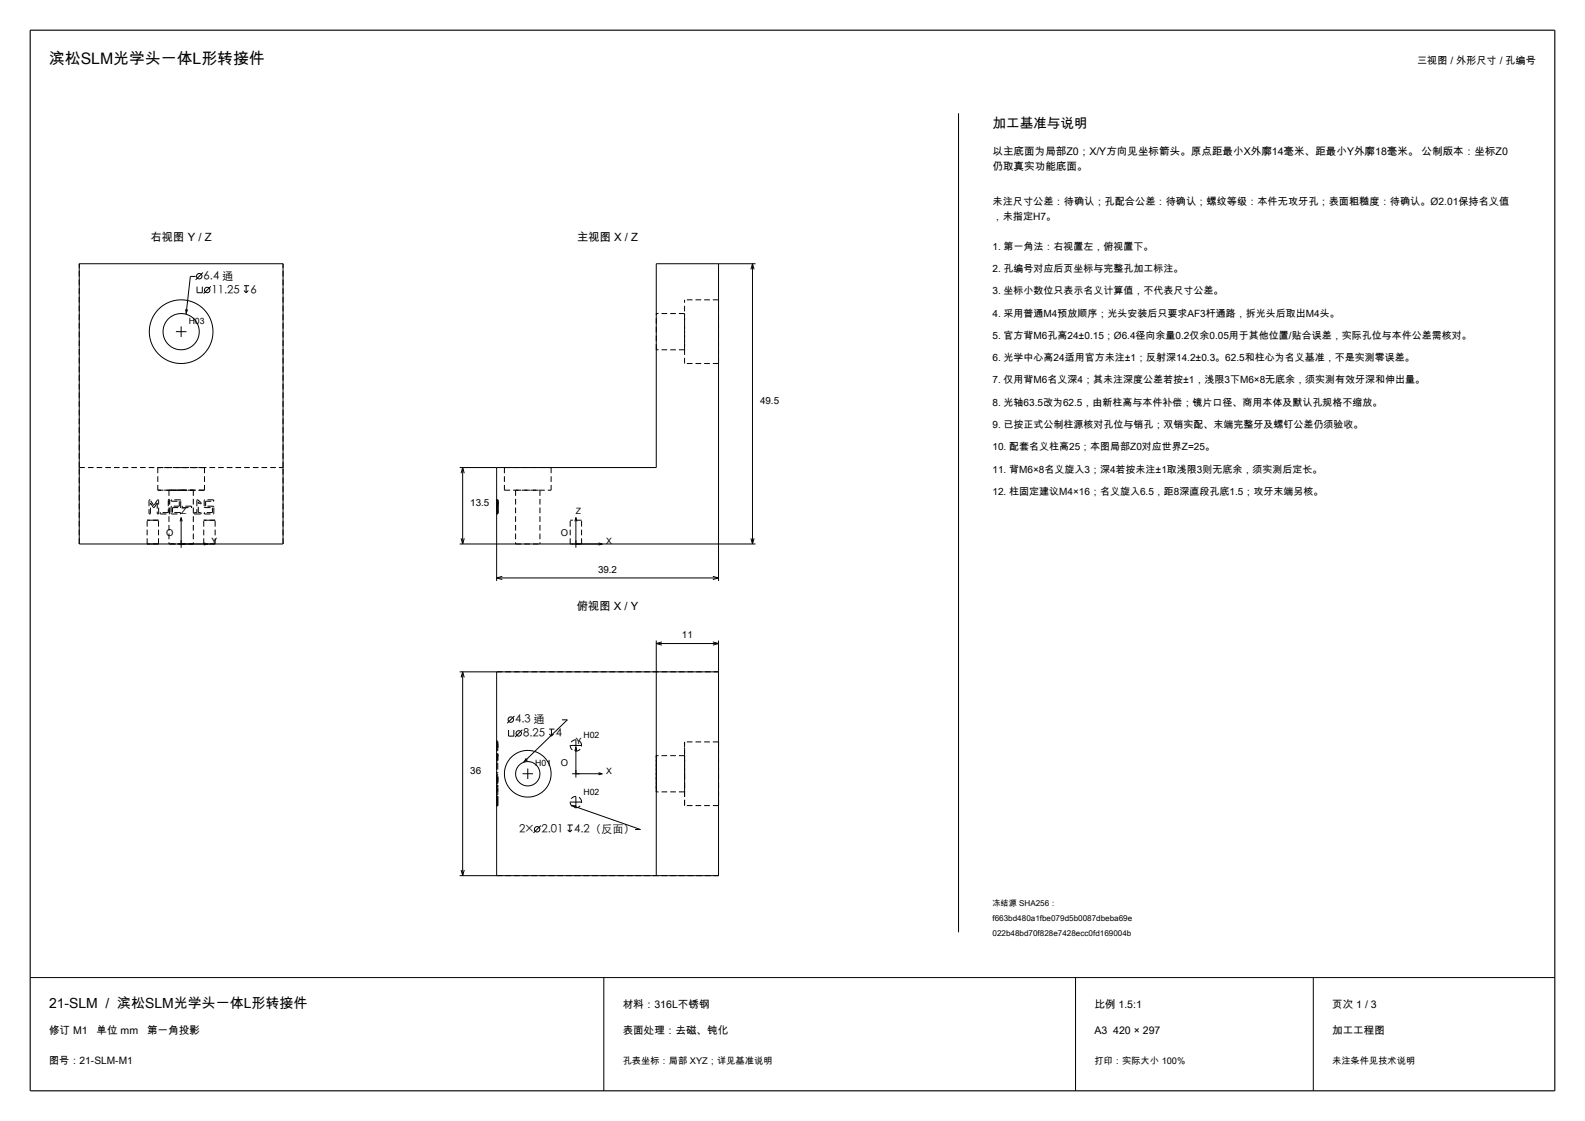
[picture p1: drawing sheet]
<svg xmlns="http://www.w3.org/2000/svg" width="420mm" height="297mm" viewBox="0 0 420 297" stroke-linecap="round" stroke-linejoin="round" font-family="sans-serif">
<path d="M8 8h404v281h-404z" fill="none" stroke="#000" stroke-width=".3"/>
<g fill="none" stroke="#000" stroke-width=".26">
<path d="M254 30v217M21 69.9h54v74.2h-54zM51.9 73.2h-1.5l-1.1 10.1M52.2 75.9v1.7h1.4v-1.7M53.8 72.2l-2 1.9M55.9 75.9l-2 1.9M64.6 75.7h1.4M64.7 77l.5 .6M65.2 75.7v1.9M65.8 77l-.6 .6M190.4 69.9v84M199.4 69.9v74.2"/>
<path d="M199.4 69.9l-.4 1.5M199.4 69.9l.4 1.5M200.2 69.9h-26.3v54h-52.1M46.6 87.9h2.8M48 86.5v2.8M48 137.1v8M48 137.1l-.3 1M48 137.1l.3 1M122.6 123.9v20.2M122.6 123.9l-.4 1.5M122.6 123.9l.4 1.5M131.6 123.9v30"/>
<path d="M152.6 137.1v8M152.6 137.1l-.3 1M152.6 137.1l.3 1M54 143.8l1 .3-1 .3M121.8 144.1h78.4M122.2 142.6l.4 1.5M123 142.6l-.4 1.5M131.6 153.1h58.8M131.6 153.1l1.5 .4M133.1 152.7l-1.5 .4M158.6 143.8l1 .3-1 .3M188.9 152.7l1.5 .4"/>
<path d="M190.4 153.1l-1.5 .4M199 142.6l.4 1.5M199.8 142.6l-.4 1.5M121.8 178h68.6M122.6 178v54M122.6 178l-.4 1.5M122.6 178l.4 1.5M131.6 178v54M173.9 169.7v62.3M173.9 170.5h16.5M173.9 170.5l1.5 .4M175.4 170.1l-1.5 .4"/>
<path d="M188.9 170.1l1.5 .4M190.4 169.7v62.3h-68.6M190.4 170.5l-1.5 .4M134.8 193.4v1.6h1.4v-1.6M136.3 189.7l-1.9 1.9M138.4 193.4l-1.9 1.9M145.5 193.2h1.4M145.5 194.5l.6 .5M146.1 193.2v1.8M146.7 194.5l-.6 .5M148.9 190.7h1.4l-11.6 11.3M151.2 197.5h2.8"/>
<path d="M152.3 199l.3-1 .3 1M152.6 196.1v9.9M138.5 205h2.8M139.9 203.6v2.8M143.3 218.8l-1.9 1.9M150.4 218.6h1.4M150.4 219.9l.6 .5M151 218.6v1.8M151.2 212.5h2.8M151.3 213.3l18.4 6.5h-1.4M151.6 219.9l-.6 .5M151.6 205h8"/>
<path d="M152.6 211.1v2.8M158.6 204.7l1 .3M159.6 205l-1 .3M122.2 230.5l.4 1.5M123 230.5l-.4 1.5M8 259h404M160 259v30M285 259v30M348 259v30"/>
<circle cx="52.8" cy="73.2" r=".72"/>
<circle cx="54.9" cy="76.8" r=".72"/>
<circle cx="48" cy="87.9" r="8.4"/>
<circle cx="48" cy="87.9" r="4.8"/>
<circle cx="135.4" cy="190.7" r=".72"/>
<circle cx="137.5" cy="194.3" r=".72"/>
<circle cx="139.8" cy="205" r="6.2"/>
<circle cx="139.9" cy="205" r="3.2"/>
<circle cx="142.3" cy="219.7" r=".72"/>
</g>
<g fill="none" stroke="#000" stroke-width=".26" stroke-dasharray="1.5 .8" stroke-linecap="butt">
<path d="M190.4 79.4h-9M173.9 92.7v-9.6M181.4 92.7h-7.5M181.4 92.7v-9.6M181.4 96.3v-16.9M181.4 83.1h-7.5M190.4 96.3v-16.9M190.4 96.3h-9M21 123.9h54M21 123.9v-54M39 137.8h1.5M39.5 136l.2 .2 .2-.2"/>
<path d="M39.5 132.6v3.4M39.8 132.5l-.3 .1M39.9 133.2l.7 1.2M39.9 136v-2.8M40.5 137.8h1.5M40.6 134.4h.3M40.8 134l-1-1.5M40.9 134.4l.8-1.2M41.7 136l.1 .2 .2-.2M41.7 133.2v2.8M41.7 132.5l-.9 1.5M41.8 123.9h6.2"/>
<path d="M41.8 129.9h6.2M41.8 123.9v6M42 137.8h-3M42 132.6l-.3-.1M42 136v-3.4M42.6 136.2h2.2M42.6 135.8l-.2 .2 .2 .2M44.6 135.8h-2M44.6 132.6v3.2M44.8 136.2l.2-.2M44.8 129.9h3.2M44.8 129.9v14.2"/>
<path d="M45 132.6l-.2-.2-.2 .2M45 136v-3.4M45.3 136l.2 .2M45.3 134.3v1.7M45.5 136.2h2.2M45.5 134.1l-.2 .2M45.5 132.8h2M45.5 132.4l-.2 .2 .2 .2M45.7 134.5h2M45.7 135.8v-1.3M47.5 134.1h-2M47.5 132.8v1.3"/>
<path d="M47.7 134.5l.2-.2M47.7 135.8h-2M47.7 136.2l.2-.2-.2-.2M47.7 132.4h-2.2M47.9 132.6l-.2-.2M47.9 134.3v-1.7M48 123.9h6.2M48 129.9h6.2M48 129.9h3.2M48.5 134.1l-.2 .2 .2 .2M48.5 134.5h2.1M50.6 134.1h-2.1"/>
<path d="M50.6 134.5l.2-.2-.2-.2M51.2 129.9h-6.4M51.2 129.9v14.2M51.6 136.2h1.5M51.6 135.8l-.2 .2 .2 .2M52.2 135.8h-.6M52.2 132.6v3.2M52.5 132.5l-.3 .1M52.5 135.8v-2.8M52.5 133l.5 .4M53 133.4h.3l-.1-.3M53.1 135.8h-.6"/>
<path d="M53.1 136.2l.2-.2-.2-.2M53.2 133.1l-.7-.6M54 137.8h1.5M54.1 134.3l.2 .2M54.1 132.6v1.7M54.2 123.9h-12.4M54.2 129.9h-12.4M54.2 123.9v6M54.3 136.2h2.2M54.3 135.8l-.2 .2 .2 .2M54.3 134.5h2M54.3 132.4l-.2 .2"/>
<path d="M54.5 134.1v-1.3M54.5 132.8h2M55.5 137.8h1.5M56.3 135.8h-2M56.3 134.5v1.3M56.5 134.1h-2M56.5 136.2l.2-.2M56.5 132.4h-2.2M56.5 132.8l.2-.2-.2-.2M56.7 134.3l-.2-.2M56.7 136v-1.7M57 137.8h-3"/>
<path d="M75 123.9v-54M131.6 134.1v-1.3M131.6 134.3v-.2M131.6 136v-1.7M131.6 136.2v-.2M131.6 135.8v.4M131.6 134.5v1.3M131.6 134.3v.2M131.6 132.6v1.7M131.6 132.4v.2M131.6 132.8v-.4M131.6 135.8v-2.8"/>
<path d="M131.6 132.6v3.2M131.6 132.5v-.1M131.6 133.1v-.6M131.6 133.4v.1M131.6 133.5v-.4M131.6 133v.4M131.6 134.1v.4M131.6 136v-3.4M131.6 134.4v-1.2M131.6 134.4v.1M131.6 136v-2.8M131.6 134v-1.5"/>
<path d="M131.6 132.8h.3M131.6 134.1h.3M131.6 132.4h.3M131.6 134.5h.3M131.6 136.2h.3M131.6 133h.3M131.6 133.2h.3M131.6 133.5h.3M131.9 132.8v1.3M131.9 132.8v-.4M131.9 132.4v.2M131.9 134.3v-1.7"/>
<path d="M131.9 134.3v.2M131.9 135.8h-.3M131.9 135.8v-1.3M131.9 135.8v.4M131.9 136.2v-.2M131.9 134.3v1.7M131.9 134.3v-.2M131.9 133v2.8M131.9 133.4v-.4M131.9 133.4v.1M131.9 133.5v-.4M131.9 132.5v.6"/>
<path d="M131.9 132.5v-.1M131.9 135.8v-3.2M131.9 134.1v.4M131.9 132.6v3.4M131.9 133.2v1.2M131.9 136v-2.8M131.9 132.4v.1M131.9 134h-.3M131.9 134v-1.5M131.9 134.4v.1M133.7 123.9h12.3M133.7 123.9v6"/>
<path d="M133.7 129.9h12.3M136.6 129.9v14.2M136.6 129.9h6.5M143.1 129.9v14.2M146 123.9v6M154.1 137.8h-3M21 144.1v-20.2M39 144.1h1.5M39 144.1v-6.3M40.5 144.1h1.5M42 144.1h-3M42 144.1v-6.3"/>
<path d="M44.8 144.1h3.2M48 144.1h3.2M51.2 144.1h-6.4M54 144.1h1.5M54 144.1v-6.3M55.5 144.1h1.5M57 144.1h-3M57 144.1v-6.3M75 144.1v-20.2M136.6 144.1h6.5M151.1 144.1v-6.3M154.1 144.1h-3"/>
<path d="M154.1 144.1v-6.3M131.6 178h58.8M131.6 196.5v2M131.6 196.3v.2M131.6 198.7v-2.2M131.6 198.7v.2M131.6 196.7v2M131.6 199.9v.6M131.6 199.9v-.2M131.6 199.8v.7M131.6 199.7v.1M131.6 198.5h.3"/>
<path d="M131.6 198.9h.3M131.6 196.3h.3M131.6 199.7h.3M131.9 196.5v2M131.9 196.5v-.2M131.9 198.7v-2.2M131.9 198.7v.2M131.9 196.7h-.3M131.9 196.7v2M131.9 199.7v.1M131.9 199.9v-.2M154.1 197.5a1.51 1.51 0 0 0-2.2-1.4 1.51 1.51 0 0 0-.2 2.6 1.51 1.51 0 0 0 2.4-.9v-.3"/>
<path d="M181.4 196.6v8.4M190.4 196.6v8.4M190.4 196.6h-9M131.6 201.4v-1.5M131.6 201.4v.2M131.6 200.8v.6M131.6 200.5v.3M131.6 200v-.3M131.6 200.5v-.5M131.6 204.6v.1M131.6 202.4v2.2M131.6 202.4v-.2"/>
<path d="M131.6 205.1v.2M131.6 207.3v-2M131.6 207.5v-2.2M131.6 207.7v-.2M131.6 205.5v2M131.6 208.2v-.2M131.6 210.4v-2.2M131.6 210.4v.2M131.6 208.4v2M131.6 208v.4M131.6 212.1v-.8M131.6 212.4v-.3"/>
<path d="M131.6 213.1v-.7M131.6 213.5v-.4M131.6 213.2v.3M131.6 212.2v1M131.6 211.3v.9M131.6 211v.3M131.6 211.3v-.3M131.6 200.5h.3M131.6 200.8h.3M131.6 205.1h.3M131.6 207.7h.3M131.6 207.3h.3"/>
<path d="M131.6 208h.3M131.6 208.4h.3M131.6 211.3h.3M131.6 211h.3M131.6 213.5h.3M131.6 213.1h.3M131.6 201.6h.3M131.6 204.7h.3M131.6 202.2h.3M131.6 210.6h.3M131.9 200v.5M131.9 200v-.3"/>
<path d="M131.9 200.5v-.7M131.9 200.5v.3M131.9 201.4v-.6M131.9 201.4v.2M131.9 201.4v-1.5M131.9 200.5v-.6M131.9 204.6v.1M131.9 202.4v2.2M131.9 202.4v-.2M131.9 205.1v.2M131.9 207.5v-2.2M131.9 207.5v.2"/>
<path d="M131.9 205.5h-.3M131.9 205.5v2M131.9 207.3v-2M131.9 208.2v-.2M131.9 208v.4M131.9 210.4v-2M131.9 210.4v.2M131.9 208.2v2.2M131.9 211.3v.8M131.9 211.3v-.3M131.9 211v.3M131.9 212.2h-.3"/>
<path d="M131.9 212.2v-.9M131.9 213.2v-1M131.9 213.2v.3M131.9 213.5v-.4M131.9 212.4v.7M131.9 212.4v-.3M154.1 212.5a1.51 1.51 0 0 0-2.2-1.4 1.51 1.51 0 0 0-.2 2.6 1.51 1.51 0 0 0 2.4-.9v-.3M173.9 205v4.8M173.9 209.8v-9.6M173.9 200.2v4.8M181.4 205v4.8M181.4 209.8v-9.6"/>
<path d="M181.4 200.2v4.8M181.4 205v8.4M181.4 213.4v-16.8M181.4 200.2h-7.5M181.4 209.8h-7.5M190.4 205v8.4M190.4 213.4v-16.8M190.4 213.4h-9M131.6 232h58.8"/>
</g>
<path d="M49 81.9l.9 .1-.6 1.3zM139.3 200.8l.6 .6-1.2 .6zM151.3 213.3l1.4 .1-.3 .8z" fill="#000"/>
<text font-size="4.2" x="13" y="17">滨松SLM光学头一体L形转接件</text>
<text font-size="3.7" x="13" y="267">21-SLM / 滨松SLM光学头一体L形转接件</text>
<text font-size="3.6" x="263" y="34">加工基准与说明</text>
<g font-size="3">
<text x="39.9" y="63.9">右视图 Y / Z</text>
<text x="152.9" y="63.9">主视图 X / Z</text>
<text x="54" y="74.1">6.4 通</text>
<text x="56.1" y="77.8">11.25</text>
<text x="66.4" y="77.8">6</text>
<text x="152.8" y="161.5">俯视图 X / Y</text>
<text x="136.5" y="191.6">4.3 通</text>
<text x="138.6" y="195.3">8.25</text>
<text x="147.3" y="195.3">4</text>
<text x="137.6" y="220.7">2× 2.01</text>
<text x="152.2" y="220.7">4.2（反面）</text>
</g>
<g font-size="2.8">
<text x="263" y="41">以主底面为局部Z0；X/Y方向见坐标箭头。原点距最小X外廓14毫米、距最小Y外廓18毫米。 公制版本：坐标Z0</text>
<text x="263" y="45.1">仍取真实功能底面。</text>
<text x="165" y="267">材料：316L不锈钢</text>
<text x="290" y="267">比例 1.5:1</text>
<text x="353" y="267">页次 1 / 3</text>
<text x="13" y="274">修订 M1</text>
<text x="25.6" y="274">单位 mm</text>
<text x="39" y="274">第一角投影</text>
<text x="165" y="274">表面处理：去磁、钝化</text>
<text x="290" y="274">A3 420 × 297</text>
<text x="353" y="274">加工工程图</text>
</g>
<g font-size="2.7">
<text x="375.5" y="17">三视图 / 外形尺寸 / 孔编号</text>
<text x="263" y="54.2">未注尺寸公差：待确认；孔配合公差：待确认；螺纹等级：本件无攻牙孔；表面粗糙度：待确认。Ø2.01保持名义值</text>
<text x="263" y="58.2">，未指定H7。</text>
<text x="13" y="282">图号：21-SLM-M1</text>
</g>
<g font-size="2.6">
<text x="263" y="66.2">1. 第一角法：右视置左，俯视置下。</text>
<text x="263" y="72.1">2. 孔编号对应后页坐标与完整孔加工标注。</text>
<text x="263" y="78">3. 坐标小数位只表示名义计算值，不代表尺寸公差。</text>
<text x="263" y="83.9">4. 采用普通M4预放顺序；光头安装后只要求AF3杆通路，拆光头后取出M4头。</text>
<text x="263" y="89.8">5. 官方背M6孔高24±0.15；Ø6.4径向余量0.2仅余0.05用于其他位置/贴合误差，实际孔位与本件公差需核对。</text>
<text x="263" y="95.7">6. 光学中心高24适用官方未注±1；反射深14.2±0.3。62.5和柱心为名义基准，不是实测零误差。</text>
<text x="263" y="101.6">7. 仅用背M6名义深4；其未注深度公差若按±1，浅限3下M6×8无底余，须实测有效牙深和伸出量。</text>
<text x="201.4" y="107">49.5</text>
<text x="263" y="107.5">8. 光轴63.5改为62.5，由新柱高与本件补偿；镜片口径、商用本体及默认孔规格不缩放。</text>
<text x="263" y="113.4">9. 已按正式公制柱源核对孔位与销孔；双销实配、末端完整牙及螺钉公差仍须验收。</text>
<text x="263" y="119.3">10. 配套名义柱高25；本图局部Z0对应世界Z=25。</text>
<text x="263" y="125.2">11. 背M6×8名义旋入3；深4若按未注±1取浅限3则无底余，须实测后定长。</text>
<text x="263" y="131.1">12. 柱固定建议M4×16；名义旋入6.5，距8深直段孔底1.5；攻牙末端另核。</text>
<text x="124.6" y="134">13.5</text>
<text x="158.5" y="151.7">39.2</text>
<text x="180.7" y="169.1">11</text>
<text x="124.6" y="205">36</text>
</g>
<g font-size="2.5">
<text x="44" y="142.1">O</text>
<text x="148.6" y="142.1">O</text>
<text x="148.6" y="203">O</text>
<text x="165" y="282">孔表坐标：局部 XYZ；详见基准说明</text>
<text x="290" y="282">打印：实际大小 100%</text>
<text x="353" y="282">未注条件见技术说明</text>
</g>
<g font-size="2.3">
<text x="50" y="85.9">H03</text>
<text x="48" y="136.1">Z</text>
<text x="152.6" y="136.1">Z</text>
<text x="56" y="144.1">Y</text>
<text x="160.6" y="144.1">X</text>
<text x="152.6" y="197">Y</text>
<text x="154.6" y="195.5">H02</text>
<text x="141.9" y="203">H01</text>
<text x="160.6" y="205">X</text>
<text x="154.6" y="210.5">H02</text>
</g>
<g font-size="2.1">
<text x="263" y="240">冻结源 SHA256：</text>
<text x="263" y="244">f663bd480a1fbe079d5b0087dbeba69e</text>
<text x="263" y="248">022b48bd70f828e7428ecc0fd169004b</text>
</g>
</svg>
